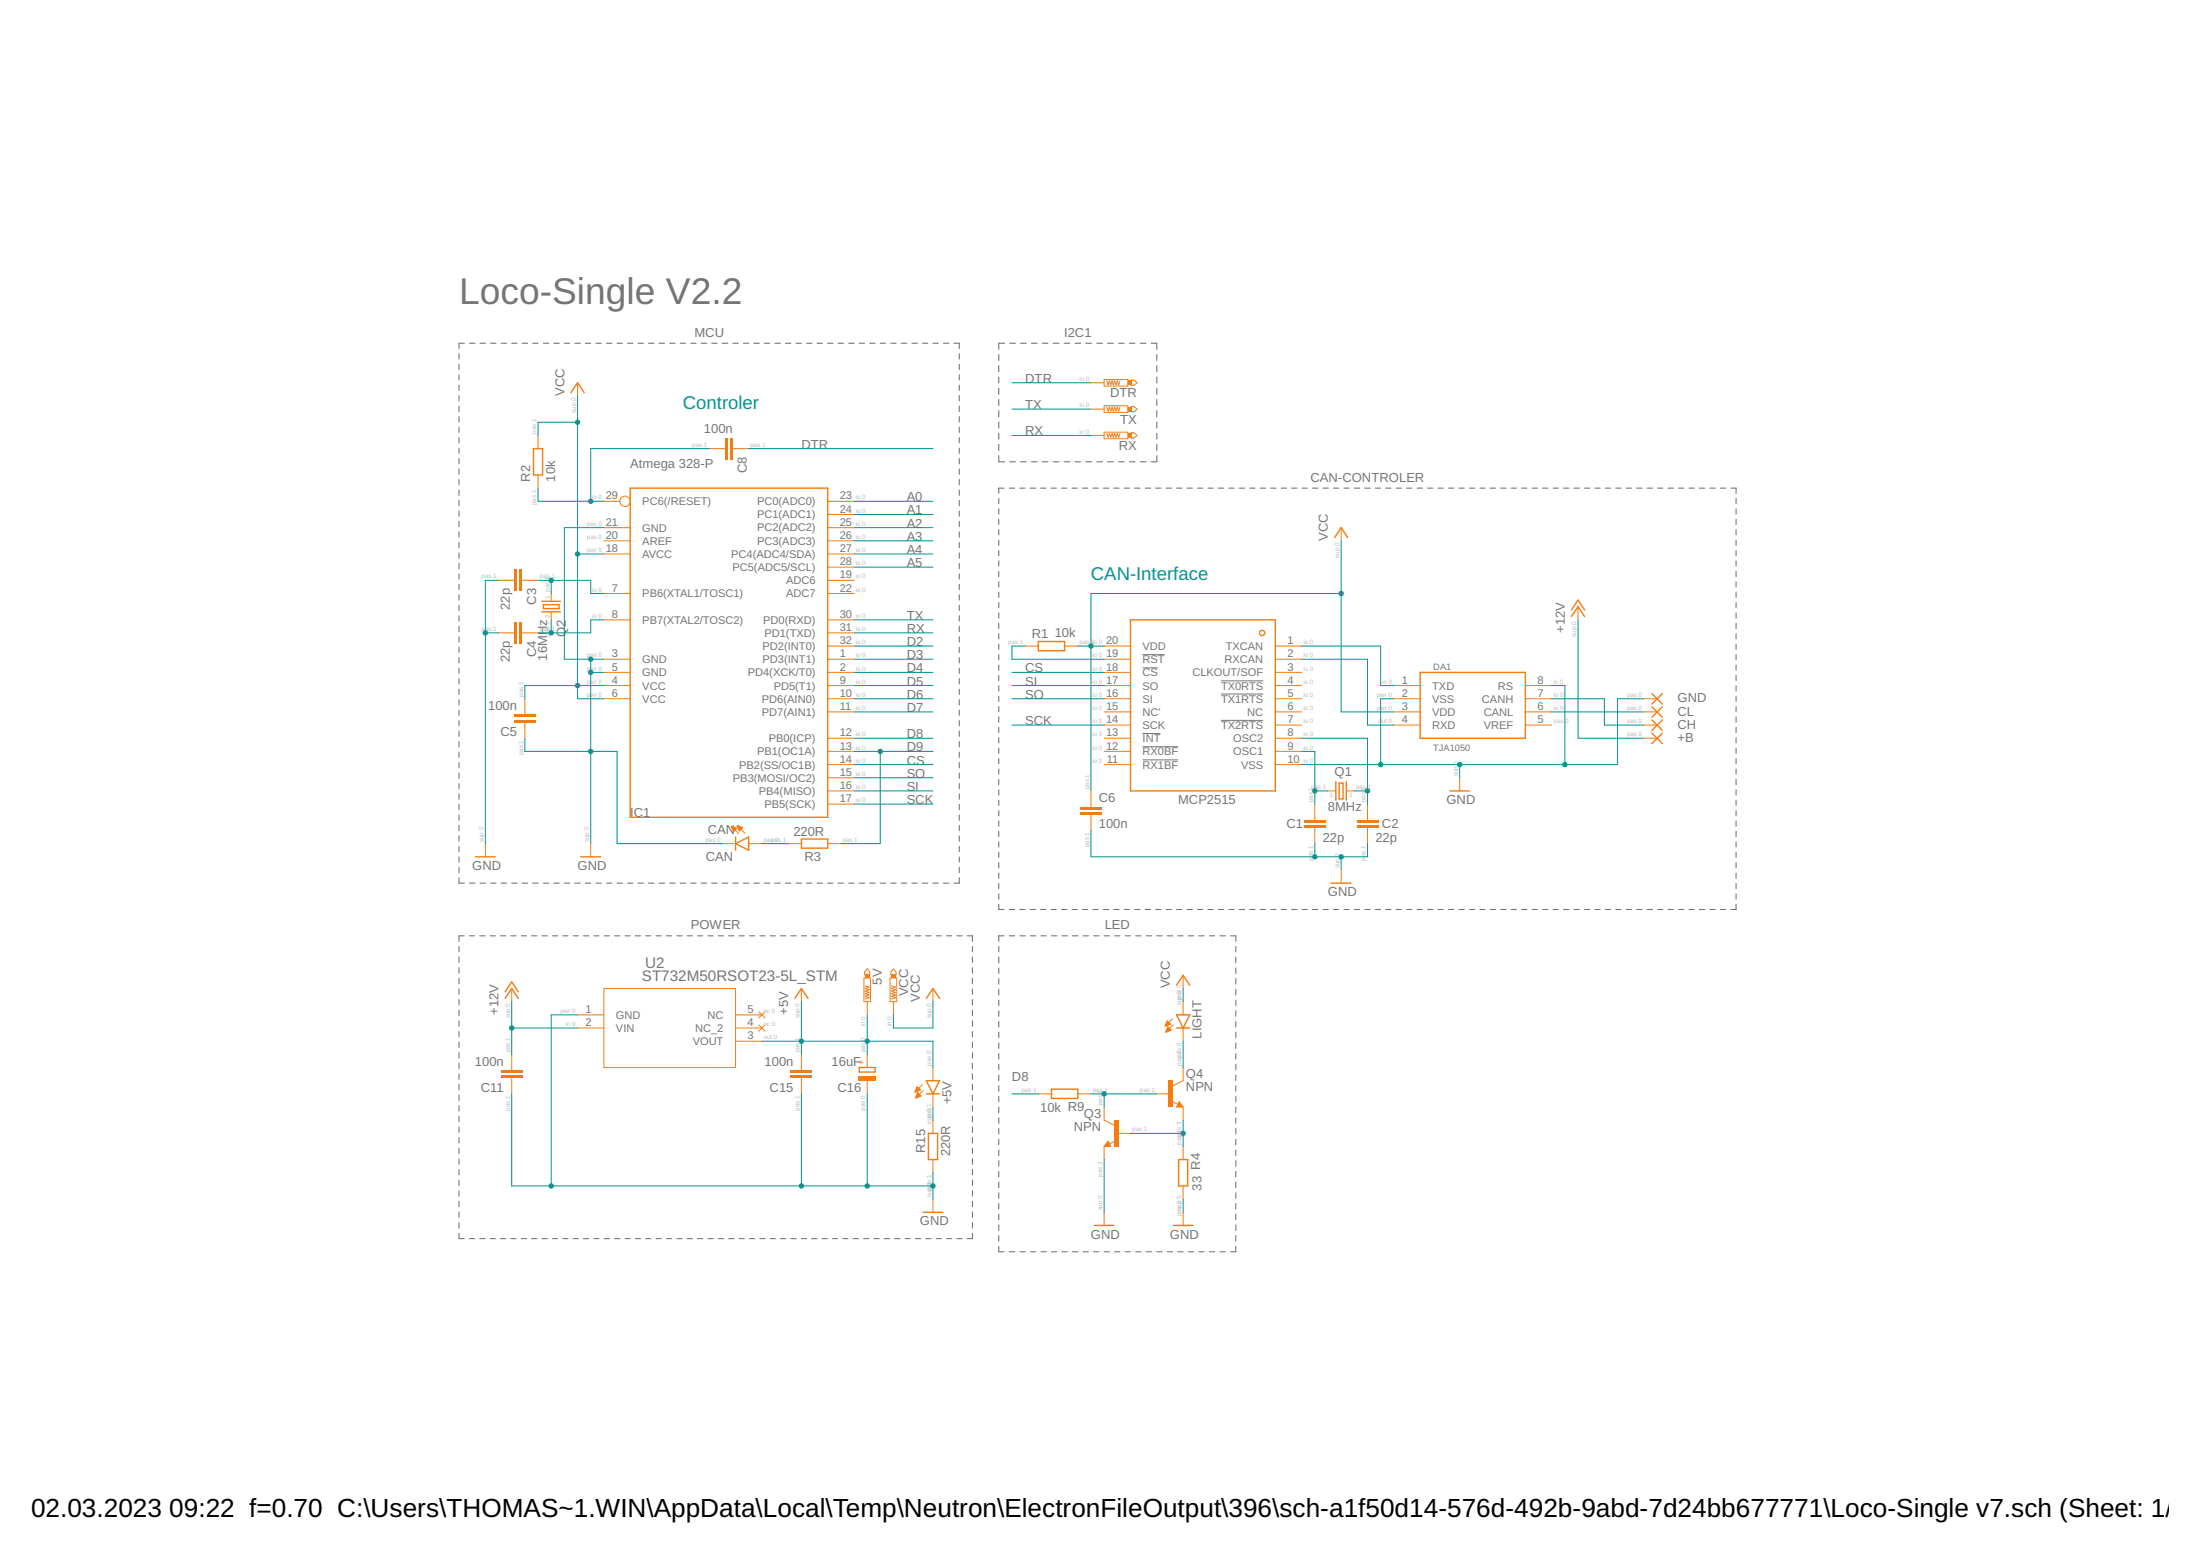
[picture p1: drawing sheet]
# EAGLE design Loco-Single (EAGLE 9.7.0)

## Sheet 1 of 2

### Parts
5V  PTR1B1,27  [B1,27]
+5V  LEDCHIP-LED0603  [CHIP-LED0603]
+B  1,6/0,8  [1,6/0,8]
C1  22p  C-EUC0402K  [C0402K]
C2  22p  C-EUC0402K  [C0402K]
C3  22p  C-EUC0402K  [C0402K]
C4  22p  C-EUC0402K  [C0402K]
C5  100n  C-EUC0402K  [C0402K]
C6  100n  C-EUC0402K  [C0402K]
C8  100n  C-EUC0402K  [C0402K]
C11  100n  C-EUC0402K  [C0402K]
C15  100n  C-EUC0402K  [C0402K]
C16  16uF  CPOL-EUA/3216-18W  [A/3216-18W]
CAN  CAN  LED_CHIP_BLUE-1608  [LEDC1608X39N_B]
CH  1,6/0,8  [1,6/0,8]
CL  1,6/0,8  [1,6/0,8]
DA1  TJA1050  [SO08]
DTR  PTR1B1,27  [B1,27]
GND  1,6/0,8  [1,6/0,8]
IC1  Atmega 328-P  MEGA8-AI  [TQFP32-08]
IC2  MCP2515  [TSSOP20]
LIGHT  LEDCHIP-LED0603  [CHIP-LED0603]
Q1  8MHz  KX-9B  [5.0X3.2_2]
Q2  16MHz  KX-9B  [5.0X3.2_2]
Q3  NPN  NPN_SOT23-BEC  [SOT95P237X112-3N]
Q4  NPN  NPN_SOT23-BEC  [SOT95P237X112-3N]
R1  10k  R-EU_R0402  [R0402]
R2  10k  R-EU_R0402  [R0402]
R3  220R  R-EU_R0402  [R0402]
R4  33  R-EU_R0402  [R0402]
R9  10k  R-EU_R0402  [R0402]
R15  220R  R-EU_R0402  [R0402]
RX  PTR1B1,27  [B1,27]
TX  PTR1B1,27  [B1,27]
U2  ST732M50RSOT23-5L_STM  [SOT23-5L_STM]
VCC  PTR1B1,27  [B1,27]

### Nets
+5V: 5V.TP +5V.A C15.2 C16.+ U2.3(VOUT)
+12V: +B.1(P) C11.2 U2.2(VIN)
A0: IC1.23(PC0(ADC0))
A1: IC1.24(PC1(ADC1))
A2: IC1.25(PC2(ADC2))
A3: IC1.26(PC3(ADC3))
A4: IC1.27(PC4(ADC4/SDA))
A5: IC1.28(PC5(ADC5/SCL))
CAN-H: CH.1(P) DA1.7(CANH)
CAN-L: CL.1(P) DA1.6(CANL)
CAN-OCC1: C1.1 IC2.9(OSC1) Q1.1
CAN-OCC2: C2.1 IC2.8(OSC2) Q1.2
CS: IC1.14(PB2(SS/OC1B)) IC2.18(!CS)
D2: IC1.32(PD2(INT0))
D3: IC1.1(PD3(INT1))
D4: IC1.2(PD4(XCK/T0))
D5: IC1.9(PD5(T1))
D6: IC1.10(PD6(AIN0))
D7: IC1.11(PD7(AIN1))
D8: IC1.12(PB0(ICP)) R9.2
D9: IC1.13(PB1(OC1A)) R3.1
DTR: C8.1 DTR.TP
GND: C1.2 C2.2 C3.2 C4.2 C5.1 C6.2 C11.1 C15.1 C16.- CAN.1(C) DA1.2(VSS) DA1.8(RS) GND.1(P) IC1.3(GND) IC1.5(GND) IC1.21(GND) IC2.10(VSS) Q3.2(E) R4.2 R15.1 U2.1(GND)
N$3: CAN.2(A) R3.2
N$4: Q3.1(B) Q4.2(E) R4.1
N$5: Q3.3(C) Q4.1(B) R9.1
N$6: IC2.19(!RST) R1.1
N$7: LIGHT.C Q4.3(C)
N$10: C3.1 IC1.7(PB6(XTAL1/TOSC1)) Q2.1
N$11: C4.1 IC1.8(PB7(XTAL2/TOSC2)) Q2.2
N$12: +5V.C R15.2
N$15: C8.2 IC1.29(PC6(/RESET)) R2.1
RX: IC1.31(PD1(TXD)) RX.TP
RXCAN: DA1.4(RXD) IC2.2(RXCAN)
SCK: IC1.17(PB5(SCK)) IC2.14(SCK)
SI: IC1.16(PB4(MISO)) IC2.17(SO)
SO: IC1.15(PB3(MOSI/OC2)) IC2.16(SI)
TX: IC1.30(PD0(RXD)) TX.TP
TXCAN: DA1.1(TXD) IC2.1(TXCAN)
VCC: C5.2 C6.1 DA1.3(VDD) IC1.4(VCC) IC1.6(VCC) IC1.18(AVCC) IC2.20(VDD) LIGHT.A R1.2 R2.2 VCC.TP
Unconnected: DA1.5(VREF) IC1.19(ADC6) IC1.20(AREF) IC1.22(ADC7) IC2.3(CLKOUT/SOF) IC2.4(!TX0RTS) IC2.5(!TX1RTS) IC2.6(NC) IC2.7(!TX2RTS) IC2.11(!RX1BF) IC2.12(!RX0BF) IC2.13(!INT) IC2.15(NC') U2.4(NC_2) U2.5(NC)

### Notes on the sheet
- Loco-Single V2.2
- Controler
- CAN-Interface

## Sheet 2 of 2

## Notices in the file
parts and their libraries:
crystal-geyer_V1_0: Copyright: Geyer-Electronic
ST732: COPYRIGHT: Copyright (C) 2023 Ultra Librarian. All rights reserved.
